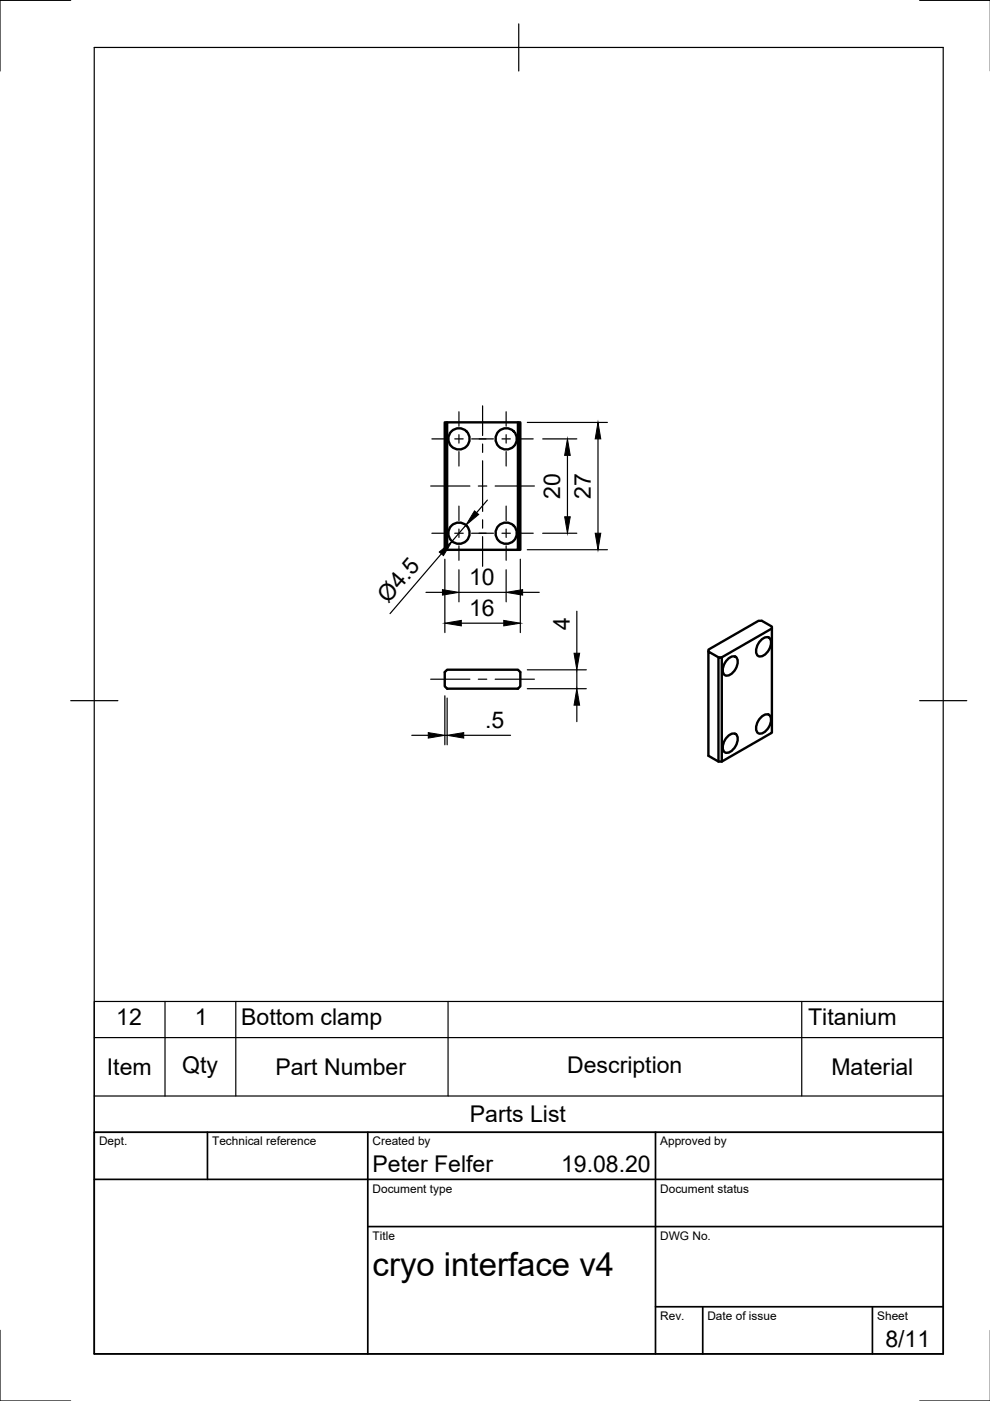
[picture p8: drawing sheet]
<svg xmlns="http://www.w3.org/2000/svg" width="210mm" height="297mm" viewBox="0 0 210 297" stroke-linecap="round" stroke-linejoin="round" font-family="sans-serif">
<!-- layer: Visible -->
<g fill="none" stroke="#000" stroke-width=".51">
<path d="M94.8 89.5h15M94.8 116.6v-27.1h-.5v27.1h16v-27.1h-.5v27.1M150.2 138.1v-.4l10.6-6.1h.7l2.2 1.2v22.5l-10.7 6.2h-.7l-2.1-1.3v-22.1l2.1 1.3M154.4 139.6a1.12 1.12 0 0 1 1.6-.4 1.12 1.12 0 0 1 .4 1.6 3 3 0 0 1-2.4 2.5 1.4 1.4 0 0 1-.6-2.2zM161.5 135.6a1.12 1.12 0 0 1 1.5-.4 1.12 1.12 0 0 1 .4 1.5 3 3 0 0 1-2.3 2.5 1.4 1.4 0 0 1-.6-2.2zM163.7 133.3l-10.7 6.1M94.3 142.5l.5-.5h15l.5 .5v3l-.5 .5h-15l-.5-.5zM154.4 156a1.12 1.12 0 0 1 1.6-.4 1.12 1.12 0 0 1 .4 1.5 3 3 0 0 1-2.4 2.5 1.4 1.4 0 0 1-.6-2.1zM161.5 151.9a1.12 1.12 0 0 1 1.5-.4 1.12 1.12 0 0 1 .4 1.6 3 3 0 0 1-2.3 2.5 1.4 1.4 0 0 1-.6-2.2zM152.3 161.5v-22.1h.7v22.1"/>
<circle cx="97.3" cy="93" r="2.25"/>
<circle cx="107.3" cy="93" r="2.25"/>
<circle cx="97.3" cy="113" r="2.25"/>
<circle cx="107.3" cy="113" r="2.25"/>
</g>
<!-- layer: Border -->
<path d="M15 .1h-15v15M20 10.1h180v276.9h-180zM110 5.1v10M195 .1h15M15 148.6h10M195 148.6h10M0 282.1v14.9h15M195 297h15" fill="none" stroke="#000" stroke-width=".25"/>
<!-- layer: TitleBlock -->
<path d="M20 240.1h180v46.9h-180zM20 250h180M44 240.1v9.9M78 240.1v46.9M139 240.1v46.9M78 260.1h122M139 277.1h61M149 277.1v9.9M185 277.1v9.9" fill="none" stroke="#000" stroke-width=".36"/>
<!-- layer: Parts Lists -->
<path d="M20 212.3h180v27.8h-180zM20 220h180M35 212.3v20.1M50 212.3v20.1M95 212.3v20.1M170 212.3v20.1M20 232.4h180" fill="none" stroke="#000" stroke-width=".25"/>
<!-- layer: Smart Centers -->
<g fill="none" stroke="#000" stroke-width=".25">
<path d="M91.6 93.1h3M96.4 93.1h1.8M97.3 87.3v3.1M97.3 92.2v1.7M97.3 95.7v3.1M100 93.1h4.6M102.3 86v6.3M102.3 94.1v1.8M102.3 97.7v10.7M106.4 93.1h1.8M107.3 87.3v3.1M107.3 92.2v1.7"/>
<path d="M107.3 95.7v3.1M110 93.1h3.1M91.3 103h8.3M91.6 113.1h3M96.4 113.1h1.8M97.3 107.3v3.1M97.3 112.2v1.7M97.3 115.7v3.1M100 113.1h4.6M101.4 103h1.8M102.3 110.2v1.8M102.3 113.8v6.3"/>
<path d="M105 103h8.3M106.4 113.1h1.8M107.3 107.3v3.1M107.3 112.2v1.7M107.3 115.7v3.1M110 113.1h3.1M91.3 144h8.3M101.4 144h1.8M105 144h8.3"/>
</g>
<!-- layer: FD_Dimensions -->
<g fill="none" stroke="#000" stroke-width=".25">
<path d="M111.8 89.6h17M115.1 93.1h7.2M120.3 96.5v13.1M126.8 93.1v20M93.6 117.4l-10.9 12.7M94.3 118.6v15.5M98.8 111.3l-3 3.5M103.3 106l-2.3 2.7M110.3 118.6v15.5M111.8 116.6h17M115.1 113.1h7.2M90.3 125.6h3.5"/>
<path d="M97.3 120.8v6.8M97.3 125.6h10M97.8 132.1h9M107.3 120.8v6.8M110.8 125.6h3.5M122.3 129.6v8.9M87.3 155.9h3.5M94.3 147.5v10.4M94.3 155.9h.5M94.8 148v9.9M98.3 155.9h9.9M111.8 146h12.5"/>
<path d="M111.8 142h12.5M122.3 142v4M122.3 149.5v3.5"/>
</g>
<g fill="#000" stroke="#000" stroke-width=".21">
<path d="M120.3 93.1l.6 3.4h-1.2zM126.8 89.6l.6 3.5h-1.2zM93.1 117l2.7-2.2-1.8 3zM100.6 108.3l.9 .8-2.7 2.2zM119.7 109.6h1.2l-.6 3.5zM126.2 113.1h1.2l-.6 3.5zM93.8 125l3.5 .6-3.5 .6zM94.3 132.1l3.5-.6v1.2zM106.8 131.5l3.5 .6-3.5 .6zM107.3 125.6l3.5-.6v1.2zM121.7 138.5h1.2l-.6 3.5zM90.8 155.3l3.5 .6-3.5 .6z"/>
<path d="M94.8 155.9l3.5-.6v1.2zM122.3 146l.6 3.5h-1.2z"/>
</g>
<text font-size="7" x="79" y="270.6">cryo interface v4</text>
<g font-size="4.9">
<text x="118.7" y="105.7" transform="rotate(-90 118.7 105.7)">20</text>
<text x="125.3" y="105.7" transform="rotate(-90 125.3 105.7)">27</text>
<text x="99.4" y="124">10</text>
<text x="82.3" y="128" transform="rotate(-49 82.3 128)">Ø4.5</text>
<text x="99.4" y="130.6">16</text>
<text x="120.8" y="133.6" transform="rotate(-90 120.8 133.6)">4</text>
<text x="102.9" y="154.4">.5</text>
<text x="24.6" y="217.3">12</text>
<text x="41.3" y="217.3">1</text>
<text x="51.1" y="217.3">Bottom clamp</text>
<text x="171.4" y="217.3">Titanium</text>
<text x="22.7" y="227.9">Item</text>
<text x="38.6" y="227.5">Qty</text>
<text x="58.4" y="227.9">Part Number</text>
<text x="120.2" y="227.5">Description</text>
<text x="176.3" y="227.9">Material</text>
<text x="99.6" y="237.9">Parts List</text>
<text x="79" y="248.5">Peter Felfer</text>
<text x="119" y="248.5">19.08.20</text>
<text x="187.7" y="285.7">8/11</text>
</g>
<g font-size="2.5">
<text x="21" y="242.9">Dept.</text>
<text x="45" y="242.9">Technical reference</text>
<text x="79" y="242.9">Created by</text>
<text x="140" y="242.9">Approved by</text>
<text x="79" y="252.8">Document type</text>
<text x="140" y="252.8">Document status</text>
<text x="79" y="262.9">Title</text>
<text x="140" y="262.9">DWG No.</text>
<text x="140" y="279.9">Rev.</text>
<text x="150" y="279.9">Date of issue</text>
<text x="186" y="279.9">Sheet</text>
</g>
</svg>
